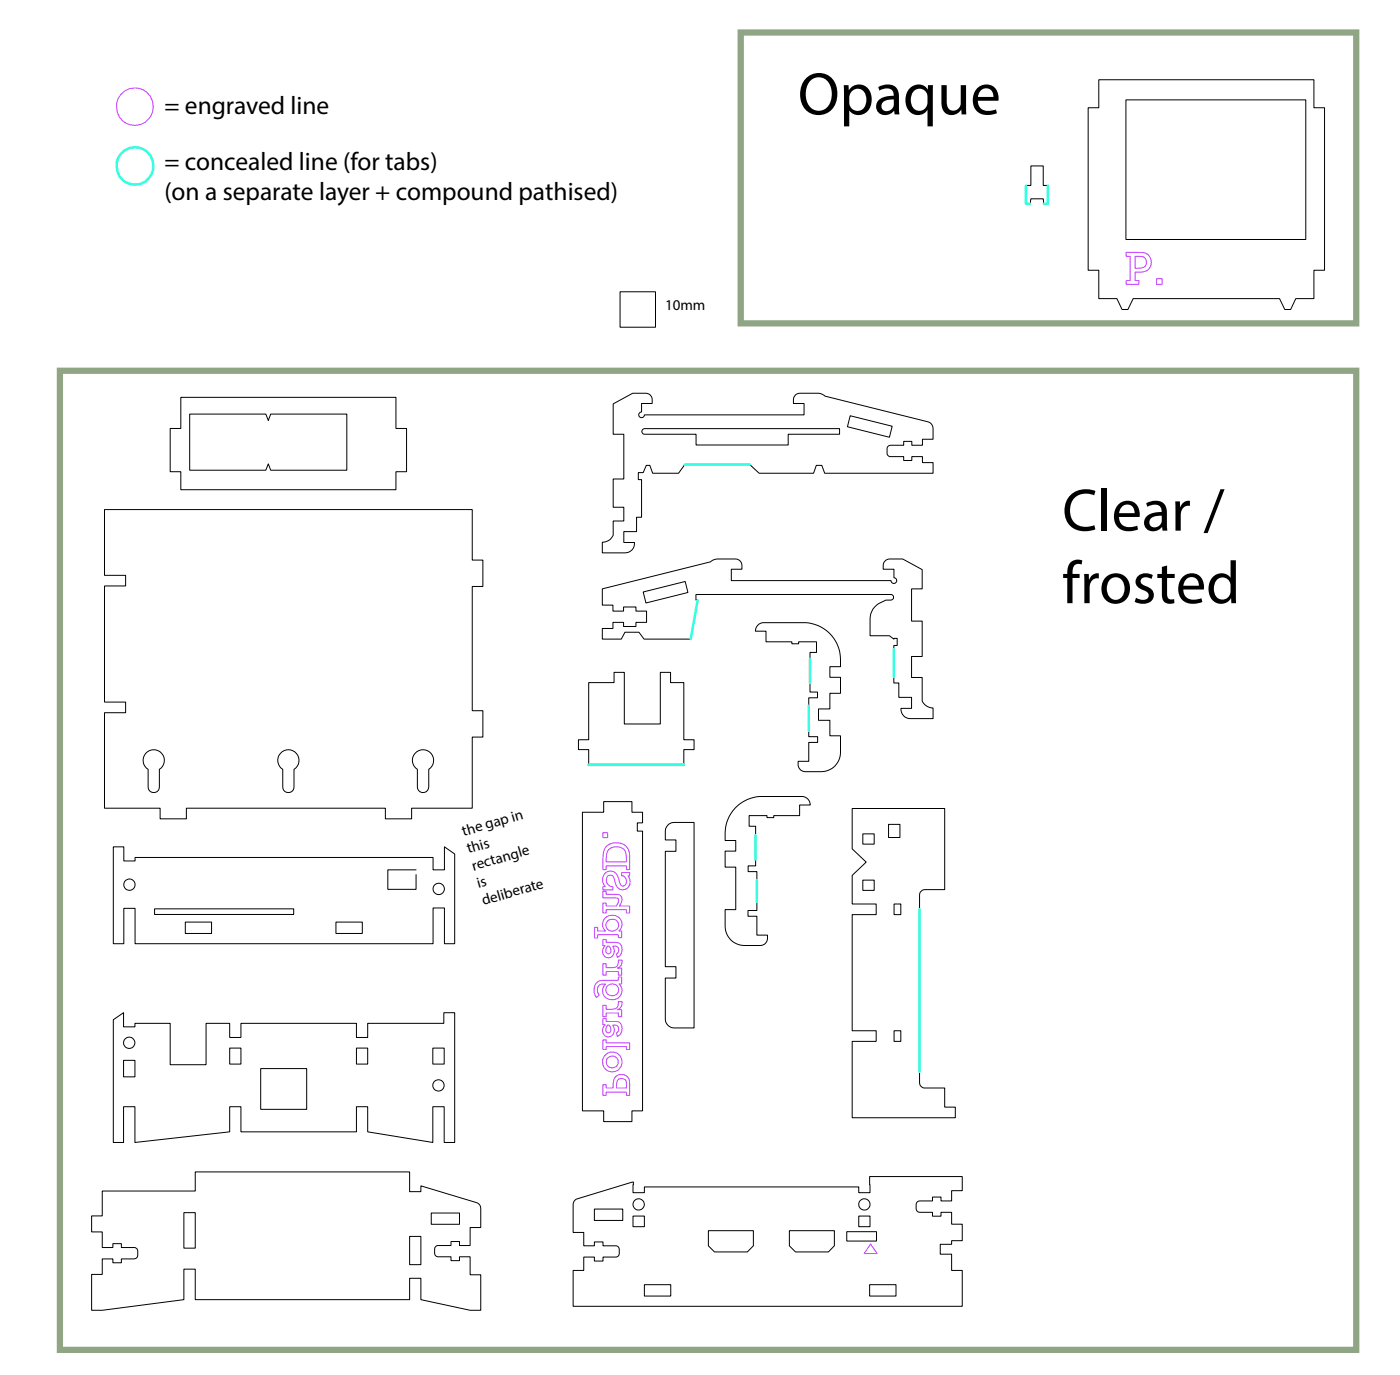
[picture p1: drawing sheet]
<svg xmlns="http://www.w3.org/2000/svg" width="395mm" height="388mm" viewBox="0 0 395 388" stroke-linecap="round" stroke-linejoin="round" font-family="sans-serif">
<!-- layer: Layer 1 -->
<g fill="none" stroke="#000" stroke-width=".28">
<path d="M310.1 22.5h60.7v7.9h3v45.9h-3v8h-5.1l-1.4 3h-1.7l-1.5-3h-41.3l-1.5 3h-1.6l-1.5-3h-5.1v-8h-3v-45.9h3zM317.8 28.2h50.7v39.4h-50.7zM290.9 46.8h3.5v5.5h1.4v5.2h-1.2l-.2-1.4h-3.5l-.2 1.4h-1.1v-5.2h1.3zM175 82.3h10v10h-10zM51 112.1h60.7v8.8h3v12.2h-3v5.1h-60.7v-5.1h-3v-12.2h3zM53.5 116.9h21.5l.7 1.8 .7-1.8h21.5v15.8h-21.5l-.7-1.8-.7 1.8h-21.5zM173.1 114l5.5-3h3.6a1.81 1.81 0 0 1 1.9 1.8v1.1h-3v2.4a.81 .81 0 0 0-.8 .8 .81 .81 0 0 0 .8 .8 .81 .81 0 0 0 .8-.8h45v-3.2h-3a2.18 2.18 0 0 1 1.5-2.9h5.3a3 3 0 0 1 2.1 .8l29 7.2a1.99 1.99 0 0 1 1.5 2v3h-3v1.7h-3v-1.1h-2.3v1.1h-3.7a1.02 1.02 0 0 0-1 1v1.2a.96 .96 0 0 0 1 1h3.7v1.1h2.3v-1.1h3v1.7h3v3h-30.6l-.8-2.3h-1.5l-.8 2.3h-15.4l-2.6-2.5h-18.3l-1.8 2.5h-7.3l-.8-2.3h-1l-.9 2.1h-1.4v2h1v10.6h-1.4v4h-3.6v3.1h3a2.62 2.62 0 0 1-2.7 2.9h-6.4v-3a3.3 3.3 0 0 0 3.1-1.9v-4.1h3v-3.8h-3v-8h3v-12.6h-3zM239.9 117.3l11.9 3-.8 3.1-11.8-3zM181.4 121.2l.5-.2h55v1.6h-14.5v3h-26v-3h-14.5a.78 .78 0 0 1-.7-.5 .78 .78 0 0 1 .2-.9zM29.5 143.8h103.8v14.3h3v7.4h-3v35.1h3v7.4h-3v20.1h-17.1v3h-7.4v-3h-56.2v3h-7.4v-3h-15.7v-27h6v-3h-6v-32.7h6v-3h-6zM170 166.2l30.5-7.6 1.3-.7 5.8-.1a1.81 1.81 0 0 1 1.8 1.8v1.1h-3v3.2h45.1a.8 .8 0 0 0 .8 .8 .8 .8 0 0 0 .8-.8 .8 .8 0 0 0-.8-.8v-2.4h-3a2.14 2.14 0 0 1 1.8-2.9h3.7l5.5 3v5.4h-3v9.1h3v10h-3v5.9h3v6.7a3.5 3.5 0 0 0 3 1.9v3h-6.4a2.67 2.67 0 0 1-2.6-2.9h3v-3.1h-3.6v-4h-1.4v-10.6h.9v-2h-.9v.2l-1.3-1h-5.4v-4.8a5.6 5.6 0 0 1 6.1-5.3 .79 .79 0 0 0 .5-.9 .79 .79 0 0 0-.8-.6h-55v1.6h.5l-2 11h-13.1l-1.5-2h-3.9l-1.1 2h-5.3v-3h3v-1.8h3v1.2h3.5v-1.2h3v-3.1h-3v-1.2h-3.5v1.2h-3v-1.7h-3zM181.5 167.1l11.9-3 .8 3.1-11.9 3z"/>
<path d="M213.8 176.5l.5-.4 1-.4h11.5a10.4 10.4 0 0 1 10.4 10.4v2.1h-3v2.9h3v4.6h-3v4.4h-3.2v3.2h3.2v4.4h3v4.7a5.4 5.4 0 0 1-5.4 5.4h-4.5a2.24 2.24 0 0 1-2.1-2.9h3v-5.4h2.6v-1.6h-2.6v-11h2.5v-1.6h-2.1v-11.2h1.8v-3h-5v.6h-1.9v-.6h-7.3v-3h-3l.2-1zM166.1 192.6h7.2v-2.8h2.9v14.5h10.2v-14.5h2.8v2.8h3.8v16.2h2.9v2.8h-2.9v4.3h-26.9v-4.3h-2.9v-2.8h2.9zM41.1 212.6a3 3 0 0 1 4.5 0 3 3 0 0 1-.6 4.5v5a1.59 1.59 0 0 1-1.6 1.6 1.59 1.59 0 0 1-1.6-1.6v-5a3 3 0 0 1-.7-4.5zM79.6 212.2a3 3 0 0 1 4.2 .7 3 3 0 0 1-.8 4.2v5a1.59 1.59 0 0 1-1.6 1.6 1.59 1.59 0 0 1-1.6-1.6v-5a2.99 2.99 0 0 1-.2-4.9zM117.1 212.6a3 3 0 0 1 4.6 0 3 3 0 0 1-.7 4.5v5a1.61 1.61 0 0 1-1.6 1.6 1.61 1.61 0 0 1-1.6-1.6v-5a2.96 2.96 0 0 1-.7-4.5zM32 239h2.9v4h3.2v-1h84.1v3.5h3.2v-6.5l2.9 2v25.3h-2.9v-10.1h-3.2v10.1h-84.1v-9.9h-3.2v9.9h-2.9zM164.4 229.2h6v-3h7.9v3h3v3h-1.4v2.4h1.4v78.9h-3v3h-7.9v-3h-6zM188.8 232.6l1.5-.5h5.6v58h-5.6a2.53 2.53 0 0 1-2.5-2.5v-11.6h3v-3.2h-3v-32.5h3v-3.3h-3l.1-3.2zM207.5 228.1a10.3 10.3 0 0 1 7.6-3.3h11.1a2.39 2.39 0 0 1 2.5 2.4h-3v3h-7.3v.6h-1.9v-.6h-5.1v3h1.9v11.2h-2.2v1.6h2.5v11h-2.5v1.6h2.5v5.3h3a2.26 2.26 0 0 1-2 2.9h-4.5a5.4 5.4 0 0 1-5.5-5.4v-4.7h3v-12h-3v-4.5h3v-3h-3a11.2 11.2 0 0 1 2.9-9.1zM240.5 228.2h26.1v22.9h-5.6a1.57 1.57 0 0 0-1.5 1.5v53a1.51 1.51 0 0 0 1.5 1.5h5.6v5.4h3v3h-29.1v-21.6h6.8v-3h-6.8v-32.8h6.8v-3h-6.8v-8l4-3.8-4-3.7zM243.5 235.3h3.2v2.9h-3.2zM250.8 232.7h3.2v3.7h-3.2z"/>
<path d="M43.6 256.5h39.3v1.6h-39.3zM117.4 245.5h-8v5.5h8v-4.2M243.5 248.4h3.2v2.9h-3.2zM252.3 255.1h1.9v3h-1.9zM52.3 260.2h7.4v3.2h-7.4zM94.8 260.2h7.5v3.2h-7.5zM32 287.8l2.9-2v4h3.2v-1h9.9v11.7h10.2v-11.7h6.6v4h3.2v-4h32.6v4h3.2v-4h21.5v-3h3v36.6h-2.9v-10.1h-3.3v10.1l-18.3-3v-7.1h-3.2v7.1h-32.6v-7.1h-3.2v7.1l-26.7 3v-10.1h-3.2v10.1h-2.9zM34.9 299.3h3.2v4.6h-3.2zM64.8 295.8h3.2v4.5h-3.2zM100.6 295.8h3.2v4.5h-3.2zM122.1 295.8h3.3v4.5h-3.3zM252.3 290.9h1.9v3h-1.9z"/>
<path d="M73.6 301.6h13v11.5h-13zM28.9 336.1h26.2v-5.4h60.5v5.6h3.2l.1-1.6 15.6 4.7a1.64 1.64 0 0 1 1.2 1.6v5.4h-3v5.1h-3v-1.1h-2.4v1.1h-3.6a1.02 1.02 0 0 0-1 1v1.2a1.02 1.02 0 0 0 1 1h3.6v1.1h2.4v-1.1h3v5.1h3v10h-3l-13.9-3v-6h-3.2v6h-60.5v-8.6h-3.2v8.6l-23 3h-3v-10.1h3v-4.4h3v1.1h2.4v-1.1h3.6a1.09 1.09 0 0 0 1-1v-1.2a1.02 1.02 0 0 0-1-1h-3.6v-1.1h-2.4v1.1h-3v-4.4h-3v-4.5h3zM162.1 338.9l.6-.5 15.8-4.8h.3l-.2 3h3.3v-1.6h60.5v1.6h3.1l-.1-4.5h26.2v3.9h-3v2.9h-3v-1.1h-2.4v1.1h-3.6a1.02 1.02 0 0 0-1 1v1.2a1.02 1.02 0 0 0 1 1h3.6v1.1h2.4v-1.1h3v3.4h3v4.6h-3v1.1h-3.2v2.8h3.2v4.5h3v10.2h-109.9v-10.2h3v-3.7h3v1.1h2.5v-1.1h3.6a.97 .97 0 0 0 1-1v-1.2a.96 .96 0 0 0-1-1h-3.6v-1.1h-2.5v1.1h-3v-3.8h-3v-7.9zM51.9 342.2h3.2v10.1h-3.2zM115.6 348.9h3.2v8h-3.2zM121.7 342.3h8v3.2h-8zM167.7 341.2h8.1v3.2h-8.1zM178.6 343.2h3.3v3h-3.3zM199.9 347.3h12.7v4.3l-1.7 1.7h-9.3l-1.7-1.7zM222.8 347.3h12.7v4.3l-1.7 1.7h-9.3l-1.7-1.7zM239 347.6h8.4v2.7h-8.4zM242.4 343.2h3.1v3h-3.1z"/>
<path d="M181.9 362.6h7.4v3.2h-7.4zM245.4 362.6h7.5v3.2h-7.5z"/>
<circle cx="36.5" cy="249.7" r="1.6"/>
<circle cx="123.8" cy="250.9" r="1.61"/>
<circle cx="36.5" cy="294.3" r="1.6"/>
<circle cx="123.8" cy="306.3" r="1.6"/>
<circle cx="180.2" cy="339.9" r="1.61"/>
<circle cx="244" cy="339.9" r="1.6"/>
</g>
<g fill="none" stroke="#c535ff" stroke-width=".28">
<path d="M317.8 71.2h3.3a3.6 3.6 0 0 1 3.4 1.3 2.8 2.8 0 0 1 0 3 2.8 2.8 0 0 1-2.6 1.3h-1.6v2.4h1.1v1.1h-3.6v-1.1h1.2v-6.8h-1.2zM320.3 72.4h.9a1.72 1.72 0 0 1 2.3 1.3 1.72 1.72 0 0 1-1.8 2h-1.4zM326.4 78.7h1.6v1.6h-1.6zM170.2 235h1.3v1.4h-1.3zM171.1 238.9a3.9 3.9 0 0 1 4.6-.7 3.9 3.9 0 0 1 2 4.2v3h-.9v-1h-5.7v1h-.9a13.8 13.8 0 0 1 .5-5.9zM171.8 239.7a3.2 3.2 0 0 1 4.7 .6l.3 2.9h-5.7v-.6a4.3 4.3 0 0 1 .7-2.9zM170.2 251.5h.9v.9h2.6a1.66 1.66 0 0 1 1.8 .9 1.66 1.66 0 0 1-.4 1.9l-.3 .5h2.9v2h-.9v-1h-5.7v1h-.9v-2.9h.9v.9h2.8l.4-.7a.96 .96 0 0 0 .2-1.2 .96 .96 0 0 0-1.2-.4h-3.1zM171 246.2a2.24 2.24 0 0 1 3.5 1.5l.5 1.8a.94 .94 0 0 0 1.2 .5 .94 .94 0 0 0 .6-1.2 1.5 1.5 0 0 0-1.3-1.6v-1h2.2v1h-.4a2.22 2.22 0 0 1 .1 3.1 2.22 2.22 0 0 1-3.1 .2l-1-2.5a1.14 1.14 0 0 0-1.3-1 1.14 1.14 0 0 0-.9 1.4 1.87 1.87 0 0 0 1.8 1.8v.9h-2.7v-.9h.6l-.3-.4a2.79 2.79 0 0 1 .5-3.6zM171.6 259.8a1.8 1.8 0 0 1 2.6 .2 1.8 1.8 0 0 1-.3 2.5 1.8 1.8 0 0 1-2.5-.3 1.69 1.69 0 0 1 .2-2.4zM167.8 261.7h.9v1h2.2a2.64 2.64 0 0 1-.4-3.3 2.64 2.64 0 0 1 3.2-1 2.49 2.49 0 0 1 .9 4.3h.9v1.9h-1v-.8h-5.8v.9h-.9zM168.7 277.1l1.2-.4 4.6-.1v-.9h1v2h-.8a2.68 2.68 0 0 1 .1 3.7 2.68 2.68 0 0 1-3.8 .2 2.55 2.55 0 0 1-.1-3.9 1.85 1.85 0 0 0-2.2 .9 1.85 1.85 0 0 0 .4 2.2l-.7 .8a3.4 3.4 0 0 1 .3-4.5zM170.2 272h.9v1.1h1.1a1.72 1.72 0 0 0 1.9-.3 1.72 1.72 0 0 0 .4-1.8h1.1a2.08 2.08 0 0 1-1.3 2.2h1.2v2h-1v-1h-3.4v1h-.9z"/>
<path d="M170.2 265.1h.9v.9h2.4a1.89 1.89 0 0 1 2 2.6l-.6 1.2-.6 .4-.3-1a1.23 1.23 0 0 0 .5-1.6 1.23 1.23 0 0 0-1.6-.6 1.85 1.85 0 0 1 .2 2.5 1.85 1.85 0 0 1-2.5 .4 2.07 2.07 0 0 1 .2-3h-.6zM171.4 267a1.15 1.15 0 0 1 1 1.6 .78 .78 0 0 1-1.1 .5 .78 .78 0 0 1-.3-1.2zM170.2 283.7h.9v1.2h1.1a1.75 1.75 0 0 0 1.9-.4 1.75 1.75 0 0 0 .4-1.8h1.1a2.1 2.1 0 0 1-1.3 2.3h1.2v1.9h-1v-1h-3.4v1h-.9zM170.2 293.5h.9v.8h6.6v1.9h-.9v-.9h-5.7v.9h-.9zM170.2 287.4h.9v.9h2.4a1.87 1.87 0 0 1 2 2.6l-.6 1.2-.6 .5-.3-1.1a1.23 1.23 0 0 0 .5-1.6 1.23 1.23 0 0 0-1.6-.6 1.87 1.87 0 0 1 .2 2.5 1.87 1.87 0 0 1-2.5 .4 2.12 2.12 0 0 1 .2-3h-.6zM171.4 289.3a1.15 1.15 0 0 1 1 1.6 .78 .78 0 0 1-1.1 .5 .78 .78 0 0 1-.3-1.2zM170.2 306.1h.9v1h2v-.6a2.49 2.49 0 0 1 2.3-3.3 2.21 2.21 0 0 1 2.3 2.6v3.3h-.9v-.9h-5.7v.9h-.9zM174.4 304.7a1.49 1.49 0 0 1 1.8-.1 1.49 1.49 0 0 1 .6 1.8v.7h-2.8l.1-1.7zM245.7 351.1l1.8 2.7h-3.6z"/>
<circle cx="38.1" cy="30.1" r="5.3"/>
<circle cx="172.8" cy="279.3" r="1.75"/>
<circle cx="172.8" cy="299.7" r="1.7"/>
<circle cx="172.8" cy="299.7" r="2.8"/>
</g>
<circle cx="38.1" cy="46.9" r="5.3" fill="none" stroke="#35ffe2" stroke-width=".71"/>
<!-- layer: Layer 2 -->
<path d="M289.6 52.3v5.2h1.1M295.8 52.3v5.2h-1.2M193.3 131.1h18.3M196.9 169.4l-2 11M228.2 199.1v7.1M228.6 185.9v6.9M252.3 183.3v7.6M166.1 215.9h26.9M213.2 235.7v6.9M213.6 248.4v6.2M259.5 256.6v45.9" fill="none" stroke="#35ffe2" stroke-width=".71"/>
<!-- layer: Layer 3 -->
<path d="M209 9.2h173.8v82.1h-173.8zM16.9 104.6h365.9v276.4h-365.9z" fill="none" stroke="#90a583" stroke-width="1.8" stroke-linecap="butt"/>
<g font-size="17.1">
<text x="225.2" y="32.3">Opaque</text>
<text x="299.8" y="149.8">Clear /</text>
<text x="299.8" y="170.2">frosted</text>
</g>
<g font-size="7.2">
<text x="46.4" y="32.3">= engraved line</text>
<text x="46.4" y="47.9">= concealed line (for tabs)</text>
<text x="46.4" y="56.5">(on a separate layer + compound pathised)</text>
</g>
<g font-size="4.2">
<text x="187.7" y="87.6">10mm</text>
<text x="130.8" y="235.9" transform="rotate(-16 130.8 235.9)">the gap in</text>
<text x="132.2" y="240.8" transform="rotate(-16 132.2 240.8)">this</text>
<text x="133.6" y="245.7" transform="rotate(-16 133.6 245.7)">rectangle</text>
<text x="135" y="250.6" transform="rotate(-16 135 250.6)">is</text>
<text x="136.5" y="255.4" transform="rotate(-16 136.5 255.4)">deliberate</text>
</g>
</svg>
